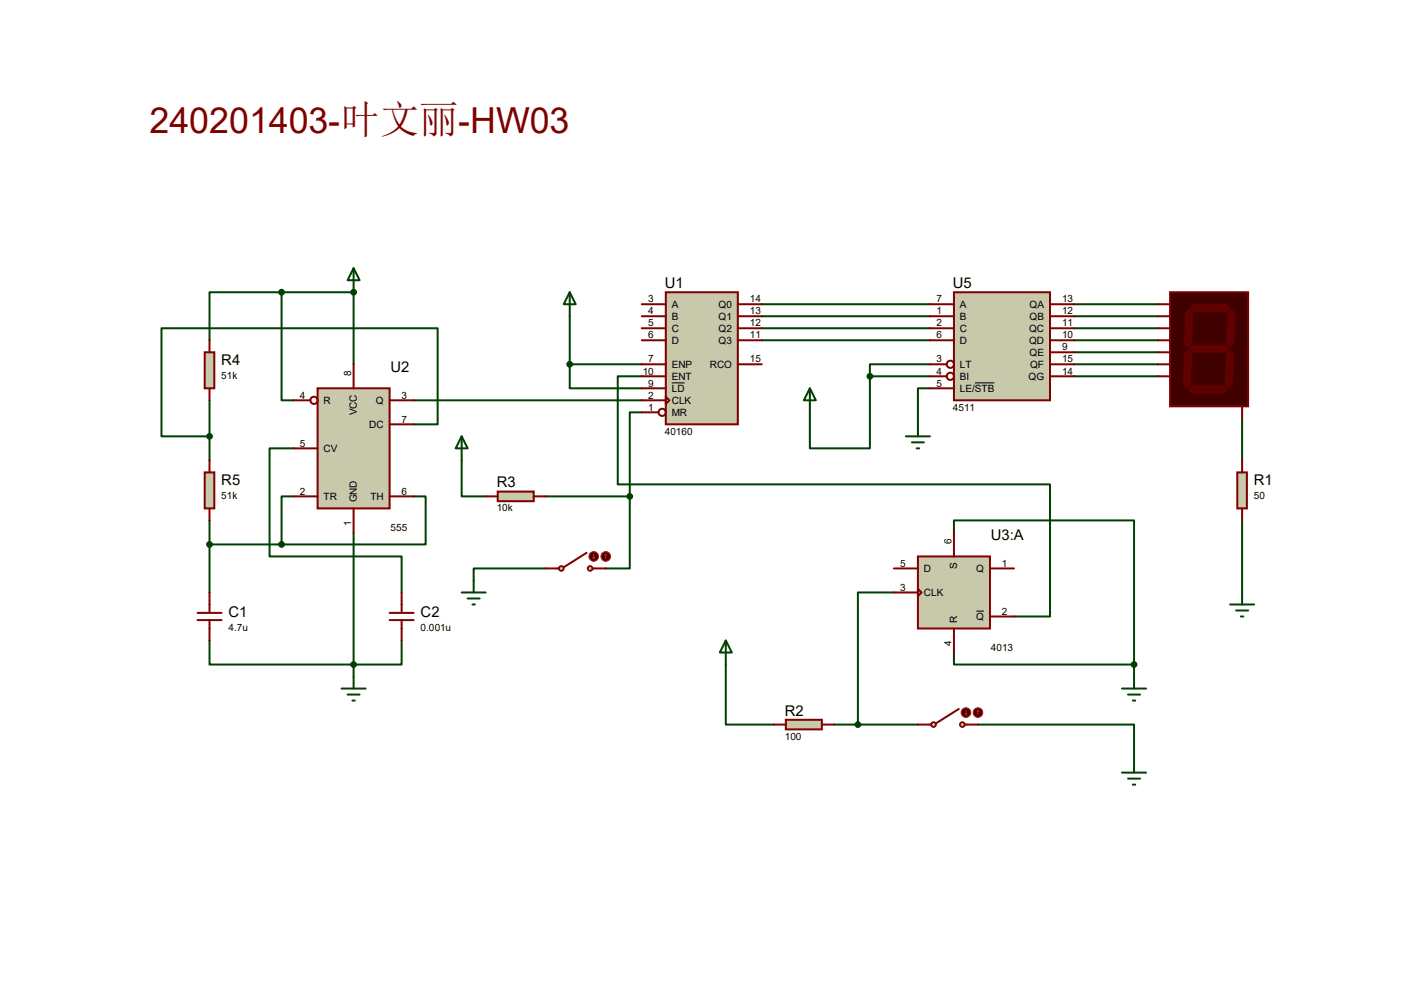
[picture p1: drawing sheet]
<svg xmlns="http://www.w3.org/2000/svg" width="297mm" height="210mm" viewBox="0 0 297 210" stroke-linecap="round" stroke-linejoin="round" font-family="sans-serif">
<g fill="none" stroke="#004000" stroke-width=".42">
<path d="M74.8 61.8v15.2M120.5 77v5.1h15.3M120.5 77h15.3M120.5 66.9v10.1M135.8 79.6h-5.1v22.8h91.4v28h-7.6M161.2 64.3h35.5M161.2 66.9h35.5M161.2 69.4h35.5M161.2 72h35.5M184 79.6v15.2h-12.7v-7.6M184 79.6h12.7M196.7 77h-12.7v2.6"/>
<path d="M227.2 64.3h17.8M227.2 66.9h17.8M227.2 69.4h17.8M227.2 72h17.8M227.2 74.5h17.8M227.2 77h17.8M227.2 79.6h17.8M87.5 84.7h48.3M196.7 82.1h-2.5v7.6M262.8 88.5v8.9M201.8 112.6v-2.5h38.1v30.4M262.8 110.1v15.2"/>
<path d="M201.8 138v2.5h38.1M239.9 140.5v2.6"/>
</g>
<circle cx="74.8" cy="61.8" r=".21" fill="#004000"/>
<g fill="none" stroke="#004000" stroke-width=".42">
<path d="M59.6 61.8v22.9h2.5M59.6 61.8h-15.3v10.2M59.6 61.8h15.2M44.3 84.7v12.7M62.1 94.8h-5.1v22.9h28v7.6M87.5 89.7h5.1v-20.3h-58.4v22.9h10.1M97.7 97.4v7.6h5M135.8 87.2h-2.6v17.8M44.3 110.1v15.2M44.3 115.1h15.3M62.1 105h-2.5v10.1M74.8 112.6v30.5"/>
<path d="M87.5 105h2.5v10.1h-30.4M115.4 105h17.8M133.2 105v15.2h-5.1M44.3 135.5v5h40.7v-5M115.4 120.2h-15.2v2.6M189.1 125.3h-7.6v27.9M153.5 140.5v12.7h10.2M176.4 153.2h17.8M206.9 153.2h33v7.7"/>
</g>
<path d="M201.8 61.8h20.3v22.9h-20.3z" fill="#c8c8aa" stroke="#800000" stroke-width=".42"/>
<g fill="none" stroke="#800000" stroke-width=".42">
<path d="M196.7 64.3h5.1M196.7 66.9h5.1M196.7 69.4h5.1M196.7 72h5.1M196.7 77h3.6M196.7 79.6h3.6M222.1 64.3h5.1M222.1 66.9h5.1M222.1 69.4h5.1M222.1 72h5.1M222.1 77h5.1M222.1 79.6h5.1"/>
<path d="M222.1 74.5h5.1M196.7 82.1h5.1"/>
<circle cx="201" cy="77" r=".76"/>
<circle cx="201" cy="79.6" r=".76"/>
</g>
<path d="M206.2 81h4.2" fill="none" stroke="#000" stroke-width=".21"/>
<path d="M247.5 61.8h16.5v24.1h-16.5z" fill="#400000" stroke="#800000" stroke-width=".42"/>
<g fill="#600000" stroke="#600000" stroke-width=".21">
<path d="M252.6 64.3h6.9l.7 .8-.7 .8h-6.9l-.8-.8z"/>
<path d="M259.7 66.1l.8-.7 .7 .7-.2 6.6-.8 .8-.7-.8z"/>
<path d="M251.6 73.7l.7-.7h6.9l.8 .7-.8 .8h-6.9z"/>
<path d="M250.8 66.1l.8-.7 .7 .7-.2 6.6-.8 .8-.7-.8z"/>
<path d="M260.2 74l.8 .8-.3 6.6-.7 .7-.8-.7 .3-6.6z"/>
<path d="M251.3 82.4l.8-.8h6.9l.7 .8-.7 .7h-6.9z"/>
<path d="M250.6 74.8l.7-.8 .8 .8-.3 6.6-.7 .7-.8-.7z"/>
</g>
<path d="M245 64.3h2.5M245 66.9h2.5M245 69.4h2.5M245 72h2.5M245 74.5h2.5M245 77h2.5M245 79.6h2.5M262.8 85.9v2.6" fill="none" stroke="#800000" stroke-width=".42"/>
<path d="M261.7 99.9h2.1v7.6h-2.1z" fill="#c8c8aa" stroke="#800000" stroke-width=".42"/>
<path d="M262.8 97.4v2.5M262.8 107.5v2.6" fill="none" stroke="#800000" stroke-width=".42"/>
<g fill="none" stroke="#004000" stroke-width=".42">
<path d="M97.7 92.3l1.2 2.5h-2.5zM97.7 92.3v5.1M171.3 82.1l1.3 2.6h-2.5zM171.3 82.1v5.1M191.6 92.3h5.1M192.9 93.6h2.6M193.9 94.8h.5M194.2 89.7v2.6M260.2 127.8h5.1M261.5 129.1h2.5M262.5 130.4h.5M262.8 125.3v2.5"/>
<path d="M72.3 145.6h5M73.5 146.9h2.6M74.5 148.2h.6M74.8 143.1v2.5"/>
</g>
<circle cx="184" cy="79.6" r=".51" fill="#004000" stroke="#004000" stroke-width=".42"/>
<path d="M140.8 61.8h15.3v27.9h-15.3z" fill="#c8c8aa" stroke="#800000" stroke-width=".42"/>
<g fill="none" stroke="#800000" stroke-width=".42">
<path d="M135.8 64.3h5M135.8 66.9h5M135.8 69.4h5M135.8 72h5M135.8 77h5M135.8 79.6h5M156.1 64.3h5.1M156.1 66.9h5.1M156.1 69.4h5.1M156.1 72h5.1M156.1 77h5.1M135.8 82.1h5"/>
<path d="M135.8 84.7h5M135.8 87.2h3.5M140.8 83.9l.8 .8-.8 .7z"/>
<circle cx="140.1" cy="87.2" r=".76"/>
</g>
<path d="M142.1 81h2.7" fill="none" stroke="#000" stroke-width=".21"/>
<path d="M74.8 56.7l1.3 2.6h-2.6zM74.8 56.7v5.1M120.5 61.8l1.3 2.5h-2.5zM120.5 61.8v5.1" fill="none" stroke="#004000" stroke-width=".42"/>
<circle cx="120.5" cy="77" r=".51" fill="#004000" stroke="#004000" stroke-width=".42"/>
<path d="M67.2 82.1h15.2v25.4h-15.2z" fill="#c8c8aa" stroke="#800000" stroke-width=".42"/>
<g fill="none" stroke="#800000" stroke-width=".42">
<path d="M74.8 77v5.1M62.1 84.7h3.6M62.1 94.8h5.1M82.4 84.7h5.1M82.4 89.7h5.1M62.1 105h5.1M74.8 107.5v5.1M82.4 105h5.1"/>
<circle cx="66.4" cy="84.7" r=".76"/>
</g>
<path d="M194.2 117.7h15.2v15.2h-15.2z" fill="#c8c8aa" stroke="#800000" stroke-width=".42"/>
<path d="M201.8 112.6v5.1M189.1 120.2h5.1M189.1 125.3h5.1M194.2 124.5l.7 .8-.7 .8zM201.8 132.9v5.1M209.4 120.2h5.1M209.4 130.4h5.1" fill="none" stroke="#800000" stroke-width=".42"/>
<path d="M206.5 129.2h1.7" fill="none" stroke="#000" stroke-width=".21"/>
<path d="M237.4 145.6h5M238.6 146.9h2.6M239.6 148.2h.6M239.9 143.1v2.5M237.4 163.4h5M238.6 164.7h2.6M239.6 165.9h.6M239.9 160.9v2.5" fill="none" stroke="#004000" stroke-width=".42"/>
<g fill="#004000" stroke="#004000" stroke-width=".42">
<circle cx="239.9" cy="140.5" r=".51"/>
<circle cx="74.8" cy="61.8" r=".51"/>
</g>
<path d="M166.2 152.2h7.7v2.1h-7.7z" fill="#c8c8aa" stroke="#800000" stroke-width=".42"/>
<path d="M163.7 153.2h2.5M173.9 153.2h2.5" fill="none" stroke="#800000" stroke-width=".42"/>
<path d="M105.3 104h7.6v2h-7.6z" fill="#c8c8aa" stroke="#800000" stroke-width=".42"/>
<path d="M102.7 105h2.6M112.9 105h2.5" fill="none" stroke="#800000" stroke-width=".42"/>
<path d="M97.7 125.3h5M98.9 126.6h2.6M99.9 127.8h.6M100.2 122.8v2.5M153.5 135.5l1.3 2.5h-2.5zM153.5 135.5v5" fill="none" stroke="#004000" stroke-width=".42"/>
<g fill="#c8c8aa" stroke="#800000" stroke-width=".38">
<circle cx="203.6" cy="153.2" r=".51"/>
<circle cx="197.5" cy="153.2" r=".51"/>
</g>
<path d="M194.2 153.2h2.8M202.8 149.9l-4.8 3.1M204.1 153.2h2.8" fill="none" stroke="#800000" stroke-width=".42"/>
<circle cx="204.3" cy="150.7" r="1.02" fill="#400000" stroke="#f00" stroke-width=".21"/>
<path d="M204.1 151l.2 .2M204.3 150.2v1M204.6 151l-.3 .2" fill="none" stroke="#f00" stroke-width=".21"/>
<circle cx="206.9" cy="150.7" r="1.02" fill="#400000" stroke="#f00" stroke-width=".21"/>
<path d="M206.9 150.2l-.3 .3M206.9 150.2l.2 .3M206.9 150.2v1" fill="none" stroke="#f00" stroke-width=".21"/>
<circle cx="181.5" cy="153.2" r=".51" fill="#004000" stroke="#004000" stroke-width=".42"/>
<g fill="#c8c8aa" stroke="#800000" stroke-width=".38">
<circle cx="124.8" cy="120.2" r=".51"/>
<circle cx="118.7" cy="120.2" r=".51"/>
</g>
<path d="M124.1 116.9l-4.8 3.1M115.4 120.2h2.8M125.3 120.2h2.8" fill="none" stroke="#800000" stroke-width=".42"/>
<circle cx="125.6" cy="117.7" r="1.02" fill="#400000" stroke="#f00" stroke-width=".21"/>
<path d="M125.3 117.9l.3 .3M125.6 117.2v1M125.9 117.9l-.3 .3" fill="none" stroke="#f00" stroke-width=".21"/>
<circle cx="128.1" cy="117.7" r="1.02" fill="#400000" stroke="#f00" stroke-width=".21"/>
<path d="M128.1 117.2l-.2 .2M128.1 117.2l.3 .2M128.1 117.2v1" fill="none" stroke="#f00" stroke-width=".21"/>
<circle cx="133.2" cy="105" r=".51" fill="#004000" stroke="#004000" stroke-width=".42"/>
<path d="M43.3 74.5h2v7.6h-2z" fill="#c8c8aa" stroke="#800000" stroke-width=".42"/>
<path d="M44.3 72v2.5M44.3 82.1v2.6" fill="none" stroke="#800000" stroke-width=".42"/>
<path d="M43.3 99.9h2v7.6h-2z" fill="#c8c8aa" stroke="#800000" stroke-width=".42"/>
<path d="M44.3 97.4v2.5M44.3 107.5v2.6M41.8 131.1h5.1M41.8 129.6h5.1M44.3 125.3v4.3M44.3 131.1v4.4M82.4 131.1h5.1M82.4 129.6h5.1M85 125.3v4.3M85 131.1v4.4" fill="none" stroke="#800000" stroke-width=".42"/>
<g fill="#004000" stroke="#004000" stroke-width=".42">
<circle cx="59.6" cy="61.8" r=".51"/>
<circle cx="44.3" cy="92.3" r=".51"/>
<circle cx="74.8" cy="140.5" r=".51"/>
<circle cx="44.3" cy="115.1" r=".51"/>
<circle cx="59.6" cy="115.1" r=".51"/>
</g>
<text font-size="7.6" fill="#800000" x="31.6" y="28">240201403-叶文丽-HW03</text>
<g font-size="3.1">
<text x="140.6" y="60.9">U1</text>
<text x="201.6" y="60.9">U5</text>
<text x="46.8" y="77.1">R4</text>
<text x="82.6" y="78.7">U2</text>
<text x="46.8" y="102.5">R5</text>
<text x="105.1" y="103.1">R3</text>
<text x="265.3" y="102.5">R1</text>
<text x="209.6" y="114.3">U3:A</text>
<text x="48.3" y="130.5">C1</text>
<text x="89" y="130.5">C2</text>
<text x="166" y="151.3">R2</text>
</g>
<g font-size="2.1">
<text x="137.1" y="64">3</text>
<text x="142.1" y="65.1">A</text>
<text x="152" y="65.1">Q0</text>
<text x="158.6" y="64">14</text>
<text x="198.1" y="64">7</text>
<text x="203.1" y="65.1">A</text>
<text x="217.8" y="65.1">QA</text>
<text x="224.7" y="64">13</text>
<text x="137.1" y="66.5">4</text>
<text x="137.1" y="69">5</text>
<text x="137.1" y="71.6">6</text>
<text x="142.1" y="67.6">B</text>
<text x="142.1" y="70.2">C</text>
<text x="152" y="67.6">Q1</text>
<text x="152" y="70.2">Q2</text>
<text x="158.6" y="66.5">13</text>
<text x="158.6" y="69">12</text>
<text x="158.6" y="71.6">11</text>
<text x="198.1" y="66.5">1</text>
<text x="198.1" y="69">2</text>
<text x="198.1" y="71.6">6</text>
<text x="203.1" y="67.6">B</text>
<text x="203.1" y="70.2">C</text>
<text x="217.7" y="70.2">QC</text>
<text x="217.8" y="67.6">QB</text>
<text x="224.7" y="66.5">12</text>
<text x="224.7" y="69">11</text>
<text x="224.7" y="71.6">10</text>
<text x="137.1" y="76.7">7</text>
<text x="142.1" y="72.7">D</text>
<text x="142.1" y="77.8">ENP</text>
<text x="150.2" y="77.8">RCO</text>
<text x="152" y="72.7">Q3</text>
<text x="158.6" y="76.7">15</text>
<text x="198.1" y="76.7">3</text>
<text x="203.1" y="72.7">D</text>
<text x="203.1" y="77.8">LT</text>
<text x="217.7" y="72.7">QD</text>
<text x="217.8" y="75.3">QE</text>
<text x="217.9" y="77.8">QF</text>
<text x="224.7" y="74.1">9</text>
<text x="224.7" y="76.7">15</text>
<text x="46.8" y="80.1">51k</text>
<text x="74.3" y="79.6" transform="rotate(-90 74.3 79.6)">8</text>
<text x="136" y="79.2">10</text>
<text x="137.1" y="81.7">9</text>
<text x="142.1" y="80.3">ENT</text>
<text x="142.1" y="82.9">LD</text>
<text x="198.1" y="79.2">4</text>
<text x="198.1" y="81.7">5</text>
<text x="203.1" y="80.3">BI</text>
<text x="203.1" y="82.9">LE/STB</text>
<text x="217.6" y="80.3">QG</text>
<text x="224.7" y="79.2">14</text>
<text x="63.5" y="84.3">4</text>
<text x="68.5" y="85.4">R</text>
<text x="75.5" y="87.8" transform="rotate(-90 75.5 87.8)">VCC</text>
<text x="79.5" y="85.4">Q</text>
<text x="85" y="89.4">7</text>
<text x="85" y="84.3">3</text>
<text x="137.1" y="84.3">2</text>
<text x="137.1" y="86.8">1</text>
<text x="142.1" y="85.4">CLK</text>
<text x="142.1" y="88">MR</text>
<text x="201.6" y="86.8">4511</text>
<text x="63.5" y="94.4">5</text>
<text x="68.5" y="95.6">CV</text>
<text x="78.1" y="90.5">DC</text>
<text x="140.6" y="91.9">40160</text>
<text x="46.8" y="105.5">51k</text>
<text x="63.5" y="104.6">2</text>
<text x="68.5" y="105.7">TR</text>
<text x="75.5" y="106.3" transform="rotate(-90 75.5 106.3)">GND</text>
<text x="78.4" y="105.7">TH</text>
<text x="85" y="104.6">6</text>
<text x="265.3" y="105.5">50</text>
<text x="74.3" y="111.3" transform="rotate(-90 74.3 111.3)">1</text>
<text x="82.6" y="112.2">555</text>
<text x="105.1" y="108.2">10k</text>
<text x="190.5" y="119.8">5</text>
<text x="201.3" y="115.1" transform="rotate(-90 201.3 115.1)">6</text>
<text x="212" y="119.8">1</text>
<text x="190.5" y="124.9">3</text>
<text x="195.5" y="121">D</text>
<text x="202.5" y="120.4" transform="rotate(-90 202.5 120.4)">S</text>
<text x="206.5" y="121">Q</text>
<text x="195.5" y="126.1">CLK</text>
<text x="202.5" y="131.7" transform="rotate(-90 202.5 131.7)">R</text>
<text x="206.5" y="131.1">Q</text>
<text x="212" y="130">2</text>
<text x="48.3" y="133.4">4.7u</text>
<text x="89" y="133.4">0.001u</text>
<text x="201.3" y="136.7" transform="rotate(-90 201.3 136.7)">4</text>
<text x="209.6" y="137.6">4013</text>
<text x="166" y="156.4">100</text>
</g>
</svg>
